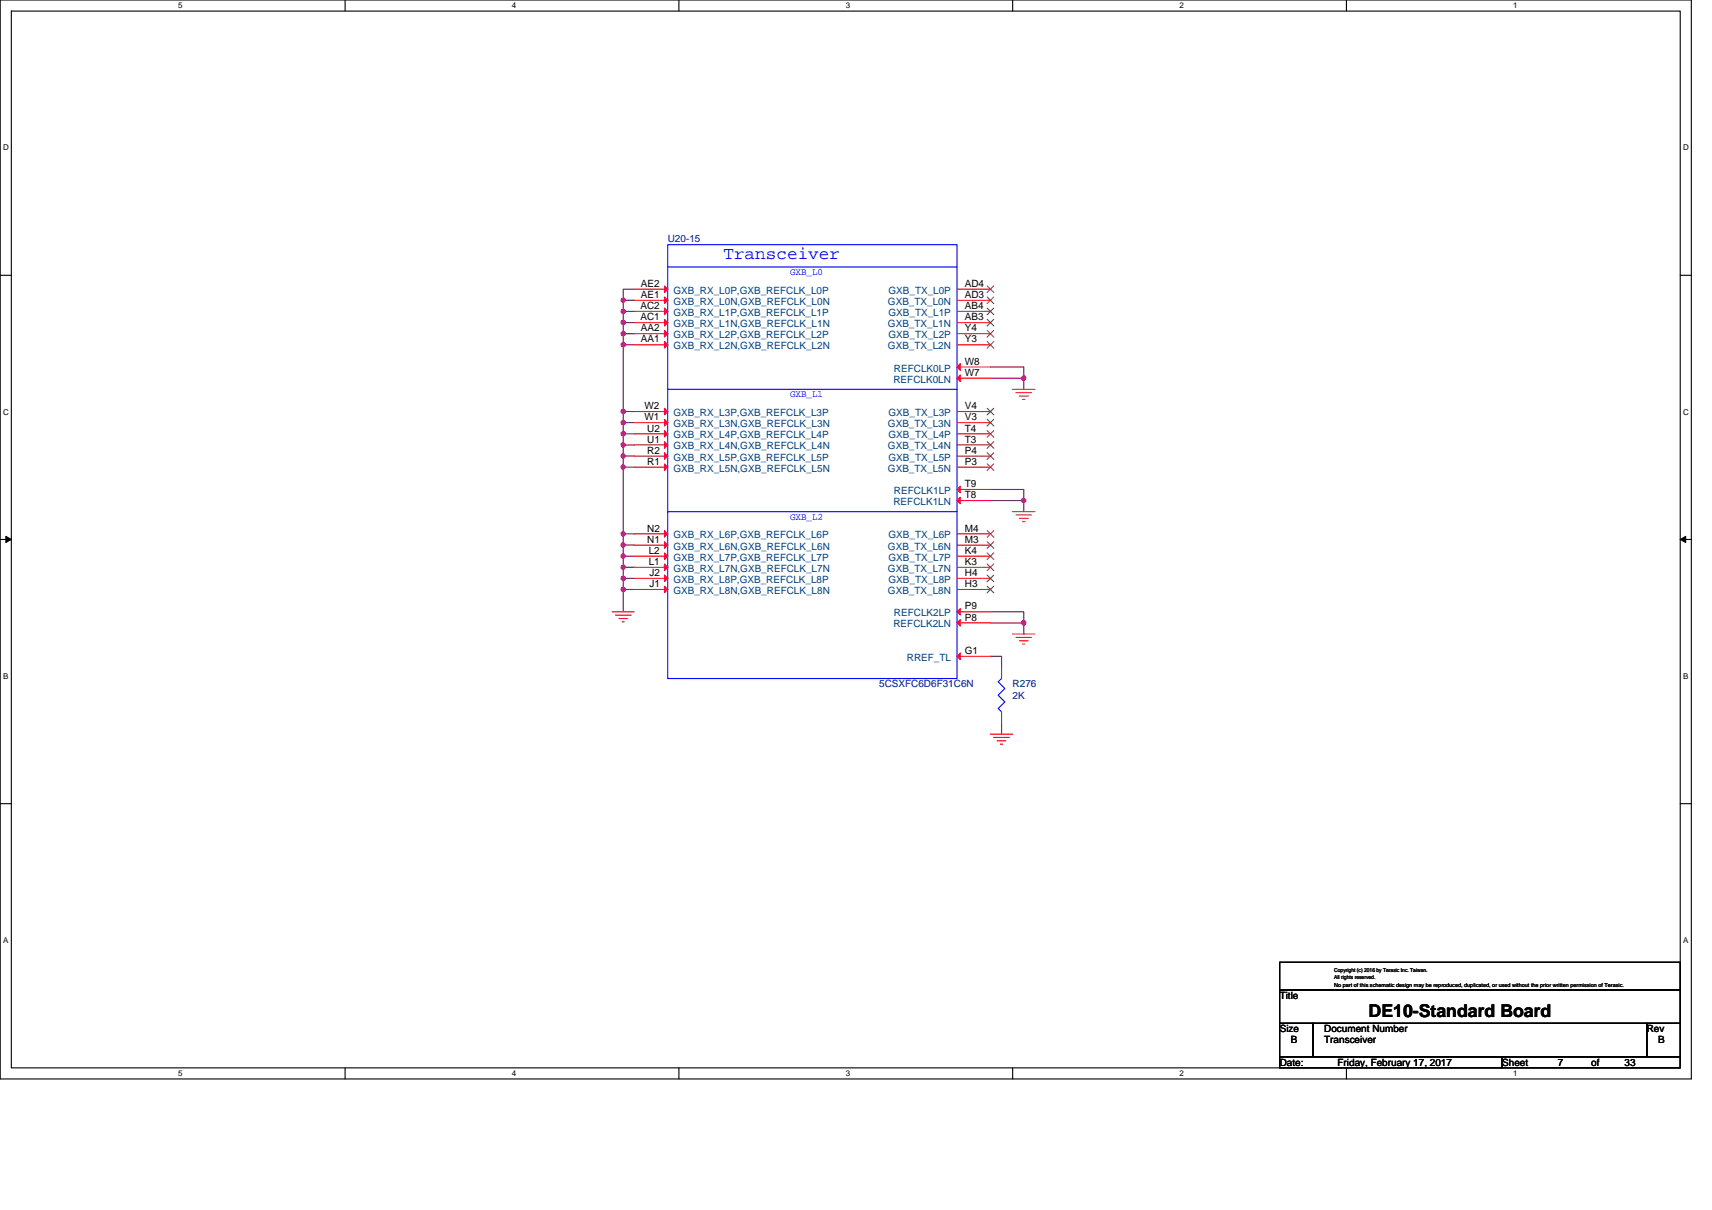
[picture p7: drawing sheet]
<svg xmlns="http://www.w3.org/2000/svg" width="297mm" height="210mm" viewBox="0 0 297 210" stroke-linecap="round" stroke-linejoin="round" font-family="sans-serif">
<path d="M0 0h293.5v187.2h-293.5zM2 1.9h289.5v183.4h-289.5z" fill="none" stroke="#000" stroke-width=".19"/>
<g fill="#fff">
<path d="M30.9 .2h.8v1.6h-.8z"/>
<path d="M30.9 185.5h.8v1.6h-.8z"/>
</g>
<path d="M59.9 0v1.9M59.9 185.3v1.9" fill="none" stroke="#000" stroke-width=".19"/>
<g fill="#fff">
<path d="M88.8 .2h.8v1.6h-.8z"/>
<path d="M88.8 185.5h.8v1.6h-.8z"/>
</g>
<path d="M117.8 0v1.9M117.8 185.3v1.9" fill="none" stroke="#000" stroke-width=".19"/>
<g fill="#fff">
<path d="M146.7 .2h.8v1.6h-.8z"/>
<path d="M146.7 185.5h.8v1.6h-.8z"/>
</g>
<path d="M175.7 0v1.9M175.7 185.3v1.9" fill="none" stroke="#000" stroke-width=".19"/>
<g fill="#fff">
<path d="M204.7 .2h.7v1.6h-.7z"/>
<path d="M204.7 185.5h.7v1.6h-.7z"/>
</g>
<path d="M233.6 0v1.9M233.6 185.3v1.9" fill="none" stroke="#000" stroke-width=".19"/>
<g fill="#fff">
<path d="M262.6 .2h.7v1.6h-.7z"/>
<path d="M262.6 185.5h.7v1.6h-.7z"/>
<path d="M.5 24.8h1v1.6h-1z"/>
<path d="M292 24.8h1v1.6h-1z"/>
<path d="M.5 70.7h1v1.5h-1z"/>
<path d="M292 70.7h1v1.5h-1z"/>
</g>
<path d="M0 47.8h2M291.5 47.8h2" fill="none" stroke="#000" stroke-width=".19"/>
<g fill="#fff">
<path d="M.5 116.5h.9v1.6h-.9z"/>
<path d="M292 116.5h.9v1.6h-.9z"/>
</g>
<path d="M0 93.6h2M291.5 93.6h2" fill="none" stroke="#000" stroke-width=".19"/>
<path d="M1 93.1l1 .5-1 .5zM291.5 93.6l1-.5v1z" fill="#000" stroke="#000" stroke-width=".17"/>
<g fill="#fff">
<path d="M.5 162.4h.9v1.5h-.9z"/>
<path d="M292 162.4h.9v1.5h-.9z"/>
</g>
<path d="M0 139.5h2M291.5 139.5h2M222 167h69.5v4.8h-69.5zM222 171.8h69.5v5.8h-69.5zM222 177.6h5.8v5.8h-5.8zM227.8 177.6h57.9v5.8h-57.9zM285.7 177.6h5.8v5.8h-5.8zM222 183.4h38.6v1.9h-38.6zM260.6 183.4h30.9v1.9h-30.9z" fill="none" stroke="#000" stroke-width=".19"/>
<g fill="none" stroke="#800040" stroke-width=".19">
<path d="M108.1 54h2M108.1 54v2M110.1 50.2h-2v1.9M110.1 52.1h-2v1.9M110.1 56h-2v1.9M110.1 57.9h-2v1.9M110.1 59.8h-2v11.6M108.1 71.4h2M108.1 73.3h2M108.1 75.3h2M108.1 77.2h2M108.1 79.1h2"/>
<path d="M108.1 71.4v1.9M108.1 73.3v2M108.1 75.3v5.8M171.8 65.6h5.8M171.8 63.7h5.8v1.9M177.6 65.6v2M108.1 81.1h2M108.1 92.6h2M108.1 94.6h2M108.1 96.5h2M108.1 98.4h2M108.1 81.1v11.5"/>
<path d="M108.1 92.6v3.9M108.1 96.5v3.9M171.8 84.9h5.8v2M171.8 86.9h5.8M177.6 86.9v1.9M108.1 100.4h2M108.1 102.3h2M108.1 100.4v5.8M171.8 108.1h5.8M171.8 113.9h2v1.9M171.8 106.2h5.8v1.9M177.6 108.1v1.9"/>
<path d="M173.8 125.5v1.9"/>
</g>
<g fill="#f0f" stroke="#f0f" stroke-width=".19">
<circle cx="177.6" cy="86.9" r=".38"/>
<circle cx="108.1" cy="52.1" r=".38"/>
<circle cx="108.1" cy="54" r=".38"/>
<circle cx="108.1" cy="56" r=".38"/>
<circle cx="108.1" cy="57.9" r=".38"/>
<circle cx="108.1" cy="59.8" r=".38"/>
<circle cx="108.1" cy="77.2" r=".38"/>
<circle cx="108.1" cy="71.4" r=".38"/>
<circle cx="108.1" cy="73.3" r=".38"/>
<circle cx="108.1" cy="75.3" r=".38"/>
<circle cx="108.1" cy="79.1" r=".38"/>
<circle cx="108.1" cy="81.1" r=".38"/>
<circle cx="108.1" cy="92.6" r=".38"/>
<circle cx="108.1" cy="100.4" r=".38"/>
<circle cx="108.1" cy="102.3" r=".38"/>
<circle cx="108.1" cy="94.6" r=".38"/>
<circle cx="108.1" cy="96.5" r=".38"/>
<circle cx="108.1" cy="98.4" r=".38"/>
<circle cx="177.6" cy="108.1" r=".38"/>
<circle cx="177.6" cy="65.6" r=".38"/>
</g>
<g fill="none" stroke="#f00" stroke-width=".19">
<path d="M110.1 50.2h5.8M110.1 52.1h5.8M110.1 54h5.8M110.1 56h5.8M110.1 57.9h5.8M110.1 59.8h5.8M166 50.2h5.8M166 52.1h5.8M166 54h5.8M166 56h5.8M166 57.9h5.8M166 59.8h5.8"/>
<path d="M110.1 71.4h5.8M110.1 73.3h5.8M110.1 75.3h5.8M110.1 77.2h5.8M110.1 79.1h5.8M166 63.7h5.8M166 65.6h5.8M166 71.4h5.8M166 73.3h5.8M166 75.3h5.8M166 77.2h5.8M166 79.1h5.8"/>
<path d="M175.7 67.6h3.9M176.3 68.1h2.7M176.9 68.7h1.5M177.4 69.3h.4M110.1 81.1h5.8M110.1 92.6h5.8M110.1 94.6h5.8M110.1 96.5h5.8M110.1 98.4h5.8M166 81.1h5.8M166 84.9h5.8M166 86.9h5.8"/>
<path d="M166 92.6h5.8M166 94.6h5.8M166 96.5h5.8M166 98.4h5.8M175.7 88.8h3.9M176.3 89.4h2.7M176.9 90h1.5M177.4 90.5h.4M106.2 106.2h3.9M106.8 106.7h2.7M107.4 107.3h1.5M107.9 107.9h.4"/>
<path d="M110.1 100.4h5.8M110.1 102.3h5.8M166 100.4h5.8M166 102.3h5.8M166 106.2h5.8M166 108.1h5.8M166 113.9h5.8M173.8 115.8v2M175.7 110h3.9M176.3 110.6h2.7M176.9 111.2h1.5M177.4 111.8h.4"/>
<path d="M171.8 127.4h3.9M172.4 128h2.7M173 128.6h1.5M173.6 129.1h.4M173.8 123.5v2"/>
</g>
<path d="M115.9 46.3h50.1M115.9 42.5h50.1v75.3h-50.1zM115.9 67.6h50.1M115.9 88.8h50.1M173.8 117.8l-.6 .5 1.1 1.2-1.1 1.1 1.1 1.2-1.1 1.2 .6 .5" fill="none" stroke="#00f" stroke-width=".19"/>
<g fill="#f00" stroke="#f00" stroke-width=".19">
<path d="M115.3 49.6l.6 .6-.6 .6z"/>
<path d="M115.3 51.5l.6 .6-.6 .6z"/>
<path d="M115.3 53.5l.6 .5-.6 .6z"/>
<path d="M115.3 55.4l.6 .6-.6 .6z"/>
<path d="M115.3 57.3l.6 .6-.6 .6z"/>
<path d="M115.3 59.3l.6 .5-.6 .6z"/>
<path d="M166 63.7l.6-.6v1.2z"/>
<path d="M166 65.6l.6-.5v1.1z"/>
<path d="M115.3 70.8l.6 .6-.6 .6z"/>
<path d="M115.3 72.8l.6 .5-.6 .6z"/>
<path d="M115.3 74.7l.6 .6-.6 .6z"/>
<path d="M115.3 76.6l.6 .6-.6 .6z"/>
<path d="M115.3 78.6l.6 .5-.6 .6z"/>
<path d="M115.3 80.5l.6 .6-.6 .5z"/>
<path d="M166 84.9l.6-.5v1.1z"/>
<path d="M166 86.9l.6-.6v1.1z"/>
<path d="M115.3 92.1l.6 .5-.6 .6z"/>
<path d="M115.3 94l.6 .6-.6 .6z"/>
<path d="M115.3 95.9l.6 .6-.6 .6z"/>
<path d="M115.3 97.9l.6 .5-.6 .6z"/>
<path d="M115.3 99.8l.6 .6-.6 .5z"/>
<path d="M115.3 101.7l.6 .6-.6 .6z"/>
<path d="M166 106.2l.6-.6v1.1z"/>
<path d="M166 108.1l.6-.6v1.2z"/>
<path d="M166 113.9l.6-.6v1.2z"/>
</g>
<g fill="none" stroke="#804000" stroke-width=".17">
<path d="M171.3 49.6l1.1 1.2M171.3 51.5l1.1 1.2M171.3 53.5l1.1 1.1M171.3 55.4l1.1 1.2M171.3 57.3l1.1 1.2M171.3 59.3l1.1 1.1M172.4 49.6l-1.1 1.2M172.4 51.5l-1.1 1.2M172.4 53.5l-1.1 1.1M172.4 55.4l-1.1 1.2M172.4 57.3l-1.1 1.2M172.4 59.3l-1.1 1.1"/>
<path d="M171.3 70.8l1.1 1.2M171.3 72.8l1.1 1.1M171.3 74.7l1.1 1.2M171.3 76.6l1.1 1.2M171.3 78.6l1.1 1.1M172.4 70.8l-1.1 1.2M172.4 72.8l-1.1 1.1M172.4 74.7l-1.1 1.2M172.4 76.6l-1.1 1.2M172.4 78.6l-1.1 1.1M171.3 80.5l1.1 1.2M171.3 92.1l1.1 1.1"/>
<path d="M171.3 94l1.1 1.2M171.3 95.9l1.1 1.2M171.3 97.9l1.1 1.1M171.3 99.8l1.1 1.2M172.4 80.5l-1.1 1.2M172.4 92.1l-1.1 1.1M172.4 94l-1.1 1.2M172.4 95.9l-1.1 1.2M172.4 97.9l-1.1 1.1M172.4 99.8l-1.1 1.2M171.3 101.7l1.1 1.2M172.4 101.7l-1.1 1.2"/>
</g>
<text font-size="3.1" fill="#00f" x="125.5" y="44.9">Transceiver</text>
<text font-size="3.1" x="237.5" y="176.6">DE10-Standard Board</text>
<g font-size="1.7" fill="#000080">
<text x="115.9" y="42.1">U20-15</text>
<text x="152.5" y="119.3">5CSXFC6D6F31C6N</text>
<text x="175.7" y="119.3">R276</text>
<text x="175.7" y="121.2">2K</text>
</g>
<g font-size="1.7" fill="#00f">
<text x="137.1" y="47.7">GXB_L0</text>
<text x="137.1" y="68.9">GXB_L1</text>
<text x="137.1" y="90.2">GXB_L2</text>
</g>
<g font-size="1.7">
<text x="111.1" y="53.6">AC2</text>
<text x="111.2" y="49.8">AE2</text>
<text x="111.2" y="51.7">AE1</text>
<text x="167.4" y="51.7">AD3</text>
<text x="167.4" y="49.8">AD4</text>
<text x="167.4" y="53.6">AB4</text>
<text x="111.1" y="55.6">AC1</text>
<text x="111.2" y="57.5">AA2</text>
<text x="111.2" y="59.4">AA1</text>
<text x="167.4" y="55.6">AB3</text>
<text x="167.4" y="59.4">Y3</text>
<text x="167.4" y="57.5">Y4</text>
<text x="167.4" y="63.3">W8</text>
<text x="167.4" y="65.2">W7</text>
<text x="111.8" y="71">W2</text>
<text x="167.4" y="71">V4</text>
<text x="111.8" y="72.9">W1</text>
<text x="112.3" y="74.9">U2</text>
<text x="112.3" y="76.8">U1</text>
<text x="167.4" y="72.9">V3</text>
<text x="167.4" y="76.8">T3</text>
<text x="167.4" y="74.9">T4</text>
<text x="112.3" y="78.7">R2</text>
<text x="112.3" y="80.7">R1</text>
<text x="167.4" y="80.7">P3</text>
<text x="167.4" y="78.7">P4</text>
<text x="167.4" y="84.5">T9</text>
<text x="167.4" y="86.5">T8</text>
<text x="112.3" y="92.2">N2</text>
<text x="112.3" y="94.2">N1</text>
<text x="167.4" y="94.2">M3</text>
<text x="167.4" y="92.2">M4</text>
<text x="112.6" y="96.1">L2</text>
<text x="112.6" y="98">L1</text>
<text x="112.7" y="100">J2</text>
<text x="112.7" y="101.9">J1</text>
<text x="167.4" y="98">K3</text>
<text x="167.4" y="101.9">H3</text>
<text x="167.4" y="96.1">K4</text>
<text x="167.4" y="100">H4</text>
<text x="167.4" y="105.8">P9</text>
<text x="167.4" y="107.7">P8</text>
<text x="167.4" y="113.5">G1</text>
<text x="222" y="173.4">Title</text>
<text x="222" y="179.1">Size</text>
<text x="229.8" y="179.1">Document Number</text>
<text x="285.7" y="179.1">Rev</text>
<text x="222" y="184.9">Date:</text>
<text x="224" y="181.1">B</text>
<text x="229.8" y="181.1">Transceiver</text>
<text x="232.1" y="184.9">Friday, February 17, 2017</text>
<text x="260.6" y="184.9">Sheet</text>
<text x="270.3" y="184.9">7</text>
<text x="276.1" y="184.9">of</text>
<text x="281.9" y="184.9">33</text>
<text x="287.7" y="181.1">B</text>
</g>
<g font-size="1.7" fill="#004080">
<text x="116.8" y="51">GXB_RX_L0P,GXB_REFCLK_L0P</text>
<text x="116.8" y="52.9">GXB_RX_L0N,GXB_REFCLK_L0N</text>
<text x="154.1" y="52.9">GXB_TX_L0N</text>
<text x="154.2" y="51">GXB_TX_L0P</text>
<text x="116.8" y="54.8">GXB_RX_L1P,GXB_REFCLK_L1P</text>
<text x="116.8" y="56.8">GXB_RX_L1N,GXB_REFCLK_L1N</text>
<text x="116.8" y="58.7">GXB_RX_L2P,GXB_REFCLK_L2P</text>
<text x="154.1" y="56.8">GXB_TX_L1N</text>
<text x="154.2" y="54.8">GXB_TX_L1P</text>
<text x="154.2" y="58.7">GXB_TX_L2P</text>
<text x="116.8" y="60.6">GXB_RX_L2N,GXB_REFCLK_L2N</text>
<text x="154.1" y="60.6">GXB_TX_L2N</text>
<text x="155.1" y="64.5">REFCLK0LP</text>
<text x="155" y="66.4">REFCLK0LN</text>
<text x="116.8" y="72.2">GXB_RX_L3P,GXB_REFCLK_L3P</text>
<text x="116.8" y="74.1">GXB_RX_L3N,GXB_REFCLK_L3N</text>
<text x="116.8" y="76.1">GXB_RX_L4P,GXB_REFCLK_L4P</text>
<text x="116.8" y="78">GXB_RX_L4N,GXB_REFCLK_L4N</text>
<text x="154.1" y="74.1">GXB_TX_L3N</text>
<text x="154.1" y="78">GXB_TX_L4N</text>
<text x="154.2" y="72.2">GXB_TX_L3P</text>
<text x="154.2" y="76.1">GXB_TX_L4P</text>
<text x="116.8" y="79.9">GXB_RX_L5P,GXB_REFCLK_L5P</text>
<text x="116.8" y="81.9">GXB_RX_L5N,GXB_REFCLK_L5N</text>
<text x="154.1" y="81.9">GXB_TX_L5N</text>
<text x="154.2" y="79.9">GXB_TX_L5P</text>
<text x="155" y="87.7">REFCLK1LN</text>
<text x="155.1" y="85.7">REFCLK1LP</text>
<text x="116.8" y="93.4">GXB_RX_L6P,GXB_REFCLK_L6P</text>
<text x="116.8" y="95.4">GXB_RX_L6N,GXB_REFCLK_L6N</text>
<text x="154.1" y="95.4">GXB_TX_L6N</text>
<text x="154.2" y="93.4">GXB_TX_L6P</text>
<text x="116.8" y="97.3">GXB_RX_L7P,GXB_REFCLK_L7P</text>
<text x="116.8" y="99.2">GXB_RX_L7N,GXB_REFCLK_L7N</text>
<text x="116.8" y="101.2">GXB_RX_L8P,GXB_REFCLK_L8P</text>
<text x="154.1" y="99.2">GXB_TX_L7N</text>
<text x="154.2" y="97.3">GXB_TX_L7P</text>
<text x="154.2" y="101.2">GXB_TX_L8P</text>
<text x="116.8" y="103.1">GXB_RX_L8N,GXB_REFCLK_L8N</text>
<text x="154.1" y="103.1">GXB_TX_L8N</text>
<text x="155.1" y="107">REFCLK2LP</text>
<text x="155" y="108.9">REFCLK2LN</text>
<text x="157.3" y="114.7">RREF_TL</text>
</g>
<g font-size="1.4">
<text x="30.9" y="1.5">5</text>
<text x="88.8" y="1.5">4</text>
<text x="146.7" y="1.5">3</text>
<text x="204.7" y="1.5">2</text>
<text x="262.6" y="1.5">1</text>
<text x=".5" y="26.1">D</text>
<text x="292" y="26.1">D</text>
<text x=".5" y="71.9">C</text>
<text x="292" y="71.9">C</text>
<text x=".5" y="117.8">B</text>
<text x="292" y="117.8">B</text>
<text x=".5" y="163.6">A</text>
<text x="292" y="163.6">A</text>
<text x="30.9" y="186.8">5</text>
<text x="88.8" y="186.8">4</text>
<text x="146.7" y="186.8">3</text>
<text x="204.7" y="186.8">2</text>
<text x="262.6" y="186.8">1</text>
</g>
<g font-size="1">
<text x="231.5" y="168.6">Copyright (c) 2016 by Terasic Inc. Taiwan.</text>
<text x="231.5" y="171.3">No part of this schematic design may be reproduced, duplicated, or used without the prior written permission of Terasic.</text>
<text x="231.5" y="169.9">All rights reserved.</text>
</g>
</svg>
